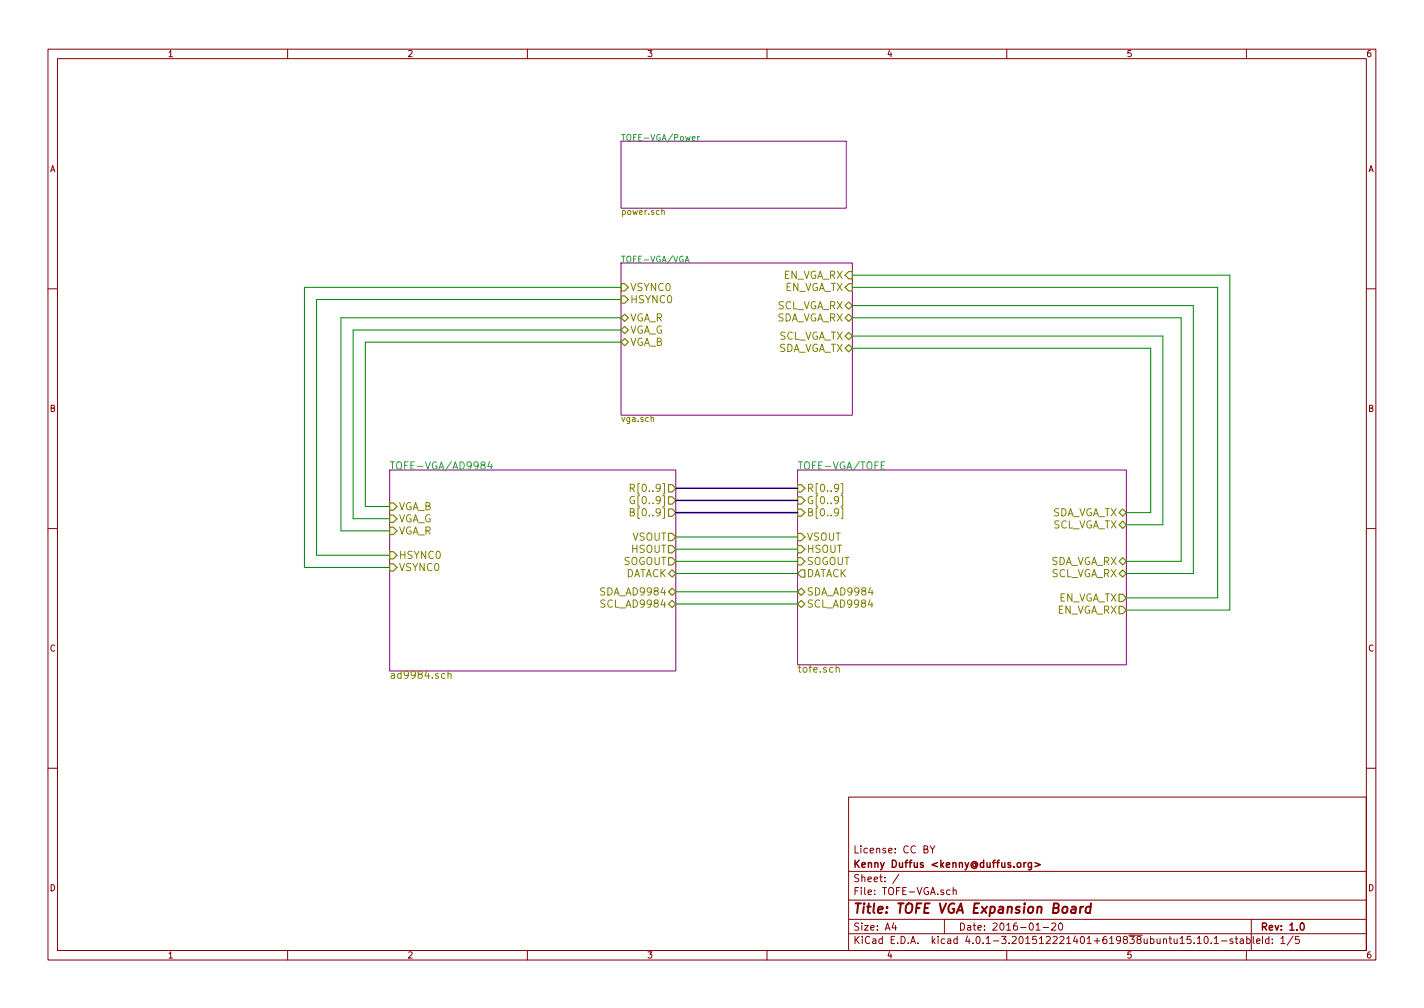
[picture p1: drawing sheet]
EESchema Schematic File Version 2
LIBS:power
LIBS:device
LIBS:transistors
LIBS:conn
LIBS:linear
LIBS:regul
LIBS:74xx
LIBS:cmos4000
LIBS:adc-dac
LIBS:memory
LIBS:xilinx
LIBS:TOFE
LIBS:EEPROM
LIBS:TOFE-VGA-cache
LIBS:analog-devices2
LIBS:vmodvga
LIBS:testpoint
LIBS:ad9984-power
LIBS:3-rca
EELAYER 25 0
EELAYER END
$Descr A4 11693 8268
encoding utf-8
Sheet 1 5
Title "TOFE VGA Expansion Board"
Date "2016-01-20"
Rev "1.0"
Comp "Kenny Duffus <kenny@duffus.org>"
Comment1 "License: CC BY"
Comment2 ""
Comment3 ""
Comment4 ""
$EndDescr
$Sheet
S 5100 1150 1850 550 
U 563F125B
F0 "TOFE-VGA/Power" 50
F1 "power.sch" 50
$EndSheet
$Sheet
S 6550 3850 2700 1600
U 563EE495
F0 "TOFE-VGA/TOFE" 60
F1 "tofe.sch" 60
F2 "R[0..9]" I L 6550 4000 60 
F3 "G[0..9]" I L 6550 4100 60 
F4 "B[0..9]" I L 6550 4200 60 
F5 "SCL_VGA_TX" B R 9250 4300 60 
F6 "SDA_VGA_TX" B R 9250 4200 60 
F7 "SCL_VGA_RX" B R 9250 4700 60 
F8 "SDA_VGA_RX" B R 9250 4600 60 
F9 "SDA_AD9984" B L 6550 4850 60 
F10 "SCL_AD9984" B L 6550 4950 60 
F11 "VSOUT" I L 6550 4400 60 
F12 "HSOUT" I L 6550 4500 60 
F13 "SOGOUT" I L 6550 4600 60 
F14 "DATACK" O L 6550 4700 60 
F15 "EN_VGA_TX" O R 9250 4900 60 
F16 "EN_VGA_RX" O R 9250 5000 60 
$EndSheet
$Sheet
S 3200 3850 2350 1650
U 563F01E2
F0 "TOFE-VGA/AD9984" 60
F1 "ad9984.sch" 60
F2 "B[0..9]" O R 5550 4200 60 
F3 "G[0..9]" O R 5550 4100 60 
F4 "R[0..9]" O R 5550 4000 60 
F5 "VGA_B" I L 3200 4150 60 
F6 "VGA_G" I L 3200 4250 60 
F7 "VGA_R" I L 3200 4350 60 
F8 "HSOUT" O R 5550 4500 60 
F9 "SOGOUT" O R 5550 4600 60 
F10 "DATACK" B R 5550 4700 60 
F11 "VSYNC0" I L 3200 4650 60 
F12 "HSYNC0" I L 3200 4550 60 
F13 "SDA_AD9984" B R 5550 4850 60 
F14 "SCL_AD9984" B R 5550 4950 60 
F15 "VSOUT" O R 5550 4400 60 
$EndSheet
$Sheet
S 5100 2150 1900 1250
U 563EFC3B
F0 "TOFE-VGA/VGA" 50
F1 "vga.sch" 50
F2 "SCL_VGA_RX" B R 7000 2500 60 
F3 "SDA_VGA_RX" B R 7000 2600 60 
F4 "SCL_VGA_TX" B R 7000 2750 60 
F5 "SDA_VGA_TX" B R 7000 2850 60 
F6 "VGA_B" B L 5100 2800 60 
F7 "VGA_G" B L 5100 2700 60 
F8 "VGA_R" B L 5100 2600 60 
F9 "HSYNC0" I L 5100 2450 60 
F10 "VSYNC0" I L 5100 2350 60 
F11 "EN_VGA_RX" I R 7000 2250 60 
F12 "EN_VGA_TX" I R 7000 2350 60 
$EndSheet
Wire Wire Line
	7000 2850 9450 2850
Wire Wire Line
	9450 2850 9450 4200
Wire Wire Line
	9450 4200 9250 4200
Wire Wire Line
	7000 2750 9550 2750
Wire Wire Line
	9550 2750 9550 4300
Wire Wire Line
	9550 4300 9250 4300
Wire Wire Line
	9250 4600 9700 4600
Wire Wire Line
	9700 4600 9700 2600
Wire Wire Line
	9700 2600 7000 2600
Wire Wire Line
	7000 2500 9800 2500
Wire Wire Line
	9800 2500 9800 4700
Wire Wire Line
	9800 4700 9250 4700
Wire Wire Line
	3200 4150 3000 4150
Wire Wire Line
	3000 4150 3000 2800
Wire Wire Line
	2900 2700 2900 4250
Wire Wire Line
	2900 4250 3200 4250
Wire Wire Line
	3200 4350 2800 4350
Wire Wire Line
	2800 4350 2800 2600
Wire Wire Line
	5550 4400 6550 4400
Wire Wire Line
	6550 4500 5550 4500
Wire Wire Line
	5550 4600 6550 4600
Wire Wire Line
	5550 4850 6550 4850
Wire Wire Line
	5550 4950 6550 4950
Wire Wire Line
	3000 2800 5100 2800
Wire Wire Line
	5100 2700 2900 2700
Wire Wire Line
	2800 2600 5100 2600
Wire Wire Line
	5100 2450 2600 2450
Wire Wire Line
	2500 2350 5100 2350
Wire Bus Line
	5550 4000 6550 4000
Wire Bus Line
	6550 4100 5550 4100
Wire Bus Line
	5550 4200 6550 4200
Wire Wire Line
	3200 4550 2600 4550
Wire Wire Line
	2500 4650 3200 4650
Wire Wire Line
	2500 2350 2500 4650
Wire Wire Line
	2600 4550 2600 2450
Wire Wire Line
	5550 4700 6550 4700
Wire Wire Line
	7000 2350 10000 2350
Wire Wire Line
	10000 2350 10000 4900
Wire Wire Line
	10000 4900 9250 4900
Wire Wire Line
	9250 5000 10100 5000
Wire Wire Line
	10100 5000 10100 2250
Wire Wire Line
	10100 2250 7000 2250
$EndSCHEMATC
